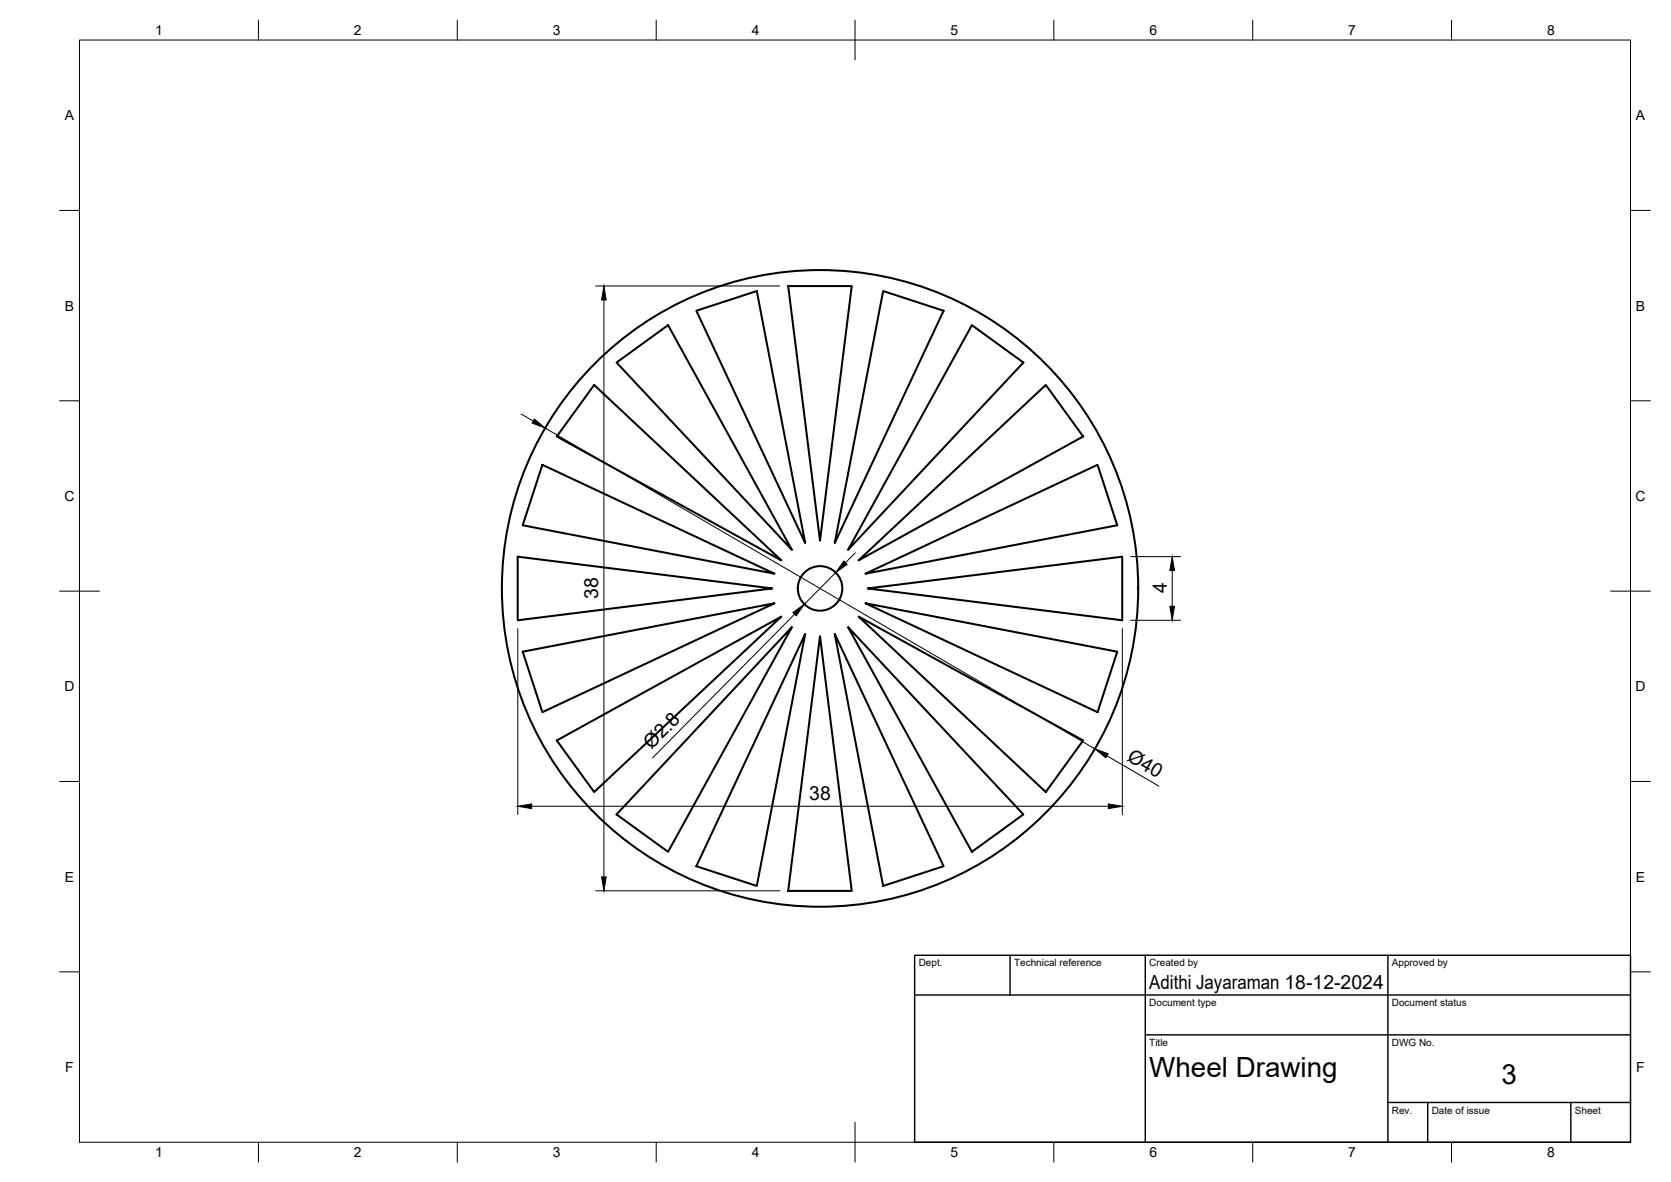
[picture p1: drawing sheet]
<svg xmlns="http://www.w3.org/2000/svg" width="420mm" height="297mm" viewBox="0 0 420 297" stroke-linecap="round" stroke-linejoin="round" font-family="sans-serif">
<!-- layer: Visible -->
<g fill="none" stroke="#000" stroke-width=".51">
<path d="M175.1 78.1l15.2-5 12.2 63.4zM198.2 71.9h16l-8 64zM222.1 73.1l15.2 5-27.4 58.4zM149.4 96.7l47.1 44.1-56.5-31.1zM155 91.1l13-9.4 31.1 56.5zM244.4 81.7l12.9 9.4-44.1 47.1zM136.4 116.8l58.4 27.4-63.4-12.2zM130.2 139.9l64 8-64 8zM199.1 157.6l-31.1 56.5-13-9.4zM202.5 159.3l-12.2 63.3-15.2-4.9zM206.2 159.9l8 64h-16zM209.9 159.3l27.4 58.4-15.2 4.9z"/>
<path d="M213.2 157.6l44.1 47.1-12.9 9.4zM215.9 154.9l56.5 31.2-9.4 12.9zM215.9 140.8l47.1-44.1 9.4 13zM217.6 144.2l58.4-27.4 4.9 15.2zM217.6 151.6l63.3 12.2-4.9 15.2zM218.2 147.9l64-8v16zM131.4 163.8l63.4-12.2-58.4 27.4zM140 186.1l56.5-31.2-47.1 44.1z"/>
<circle cx="206.2" cy="147.9" r="80"/>
<circle cx="206.2" cy="147.9" r="5.6"/>
</g>
<!-- layer: BORDER -->
<g fill="none" stroke="#000" stroke-width=".25">
<path d="M20 10.1h390v276.9h-390zM65 5.1v5M115 5.1v5M165 5.1v5M215 5.1v10M265 5.1v5M315 5.1v5M365 5.1v5M15 52.9h5M410 52.9h5M15 100.7h5M410 100.7h5"/>
<path d="M15 148.6h10M405 148.6h10M15 196.4h5M410 196.4h5M15 244.2h5M410 244.2h5M65 287v5M115 287v5M165 287v5M215 282.1v9.9M265 287v5M315 287v5"/>
<path d="M365 287v5"/>
</g>
<!-- layer: TITLEBLOCK -->
<path d="M230 240.1h180v46.9h-180zM230 250h180M254 240.1v9.9M288 240.1v46.9M349 240.1v46.9M288 260.1h122M349 277.1h61M359 277.1v9.9M395 277.1v9.9" fill="none" stroke="#000" stroke-width=".36"/>
<!-- layer: FD_Dimensions -->
<g fill="none" stroke="#000" stroke-width=".25">
<path d="M149.8 71.9h46.3M151.8 75.4v145M131 104l3.1 1.8M137.1 107.6l138.2 80.6M215.1 138.9l-2.5 2.5M284.3 139.9h12.5M130.2 158v46.7M199.8 154.4l-35.7 36.1M210.1 143.9l-7.9 8M282.2 158v46.7M284.3 155.9h12.5M294.7 143.4v9"/>
<path d="M278.3 189.9l13.1 7.7M133.7 202.6h145M149.8 223.9h46.3"/>
</g>
<path d="M151.8 71.9l.6 3.5h-1.1zM134.4 105.3l2.7 2.3-3.3-1.3zM199.4 153.9l2.8-2-2 2.9zM212.2 141l.8 .8-2.9 2.1zM294.2 152.4h1.1l-.6 3.5zM294.7 139.9l.6 3.5h-1.1zM275.3 188.2l3.3 1.2-.6 1zM130.2 202.6l3.5-.6v1.2zM278.7 202l3.5 .6-3.5 .6zM151.3 220.4h1.1l-.6 3.5z" fill="#000" stroke="#000" stroke-width=".25"/>
<g font-size="7">
<text x="289" y="270.6">Wheel Drawing</text>
<text x="377.5" y="272.3">3</text>
</g>
<g font-size="4.9">
<text x="293.3" y="149.1" transform="rotate(-90 293.3 149.1)">4</text>
<text x="150.4" y="150.6" transform="rotate(-90 150.4 150.6)">38</text>
<text x="163.8" y="188.5" transform="rotate(-45 163.8 188.5)">Ø2.8</text>
<text x="283.1" y="191" transform="rotate(30 283.1 191)">Ø40</text>
<text x="203.5" y="201.2">38</text>
<text x="289" y="248.5">Adithi Jayaraman 18-12-2024</text>
</g>
<g font-size="3.5">
<text x="39" y="8.8">1</text>
<text x="89" y="8.8">2</text>
<text x="139" y="8.8">3</text>
<text x="189" y="8.8">4</text>
<text x="239" y="8.8">5</text>
<text x="289" y="8.8">6</text>
<text x="339" y="8.8">7</text>
<text x="389" y="8.8">8</text>
<text x="16.3" y="30.2">A</text>
<text x="411.3" y="30.2">A</text>
<text x="16.3" y="78">B</text>
<text x="411.3" y="78">B</text>
<text x="16.2" y="125.9">C</text>
<text x="411.2" y="125.9">C</text>
<text x="16.2" y="173.7">D</text>
<text x="411.2" y="173.7">D</text>
<text x="16.3" y="221.6">E</text>
<text x="411.3" y="221.6">E</text>
<text x="16.4" y="269.4">F</text>
<text x="411.4" y="269.4">F</text>
<text x="39" y="290.8">1</text>
<text x="89" y="290.8">2</text>
<text x="139" y="290.8">3</text>
<text x="189" y="290.8">4</text>
<text x="239" y="290.8">5</text>
<text x="289" y="290.8">6</text>
<text x="339" y="290.8">7</text>
<text x="389" y="290.8">8</text>
</g>
<g font-size="2.5">
<text x="231" y="242.9">Dept.</text>
<text x="255" y="242.9">Technical reference</text>
<text x="289" y="242.9">Created by</text>
<text x="350" y="242.9">Approved by</text>
<text x="289" y="252.8">Document type</text>
<text x="350" y="252.8">Document status</text>
<text x="289" y="262.9">Title</text>
<text x="350" y="262.9">DWG No.</text>
<text x="350" y="279.9">Rev.</text>
<text x="360" y="279.9">Date of issue</text>
<text x="396" y="279.9">Sheet</text>
</g>
</svg>
